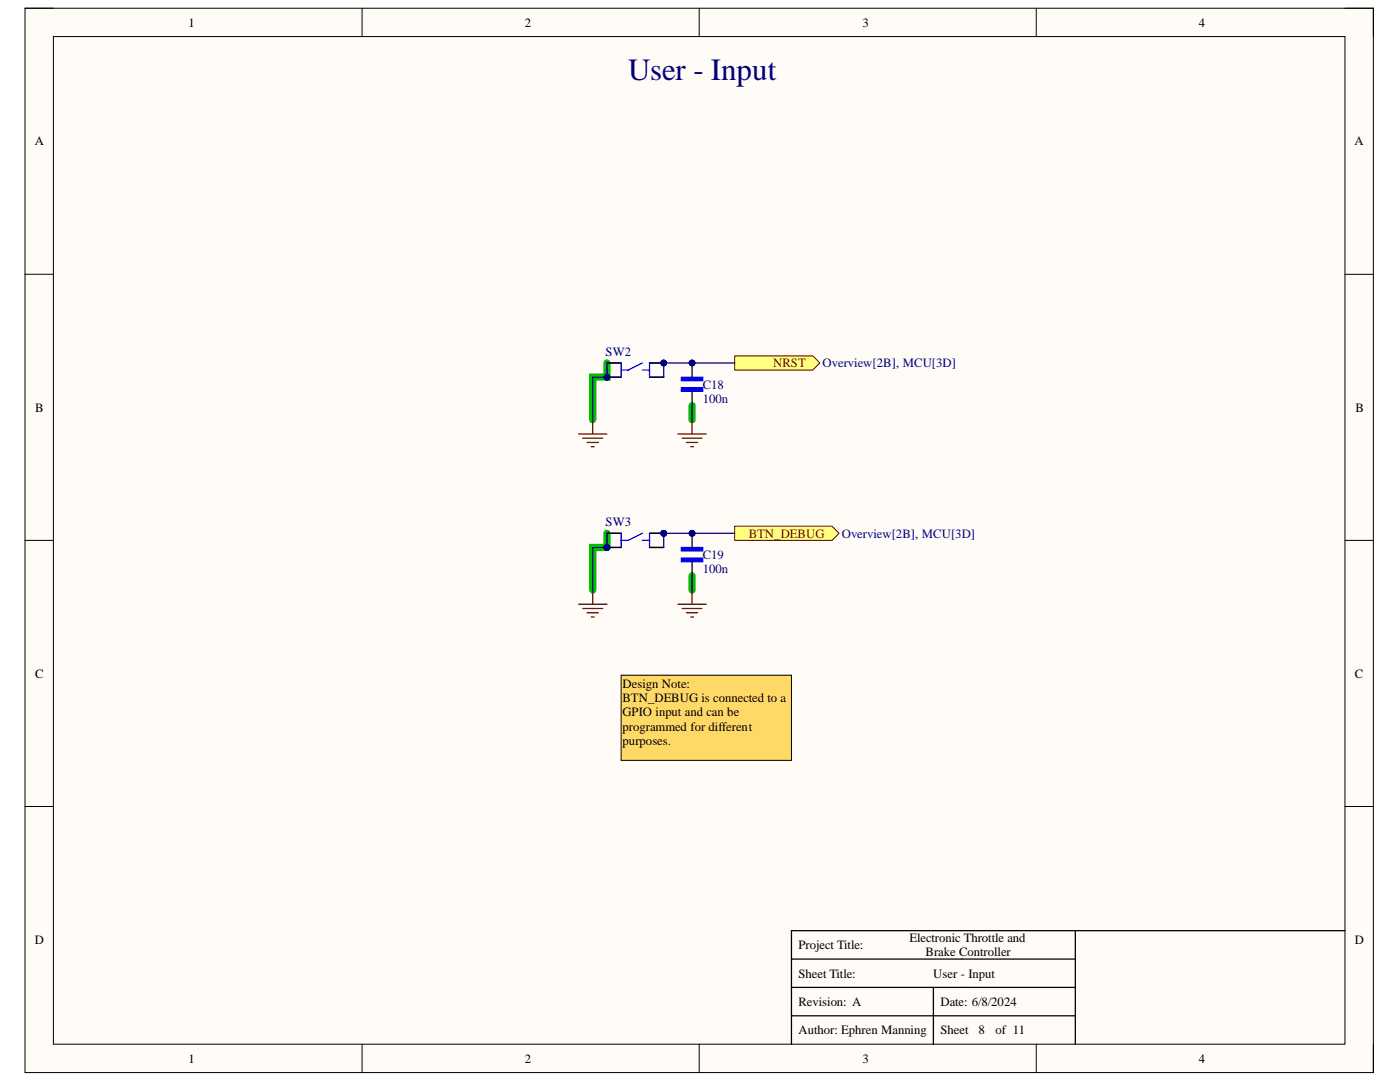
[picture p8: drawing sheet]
<svg xmlns="http://www.w3.org/2000/svg" width="279mm" height="216mm" viewBox="0 0 279 216" stroke-linecap="round" stroke-linejoin="round" font-family="sans-serif">
<path d="M5 1.6h269.1v212.4h-269.1z" fill-rule="evenodd" fill="#fffcf8"/>
<path d="M5 1.6h269.1v212.4h-269.1z" fill="none" stroke="#000" stroke-width=".2"/>
<path d="M10.7 7.3h257.7v201.1h-257.7z" fill-rule="evenodd" fill="#fffcf8"/>
<g fill="none" stroke="#000" stroke-width=".2">
<path d="M5 1.6h5.7M10.7 7.3h257.7v201.1h-257.7zM72.3 1.6v5.7M139.5 1.6v5.7M206.8 1.6v5.7M268.4 1.6h5.7v5.7M5 54.7h5.7M268.4 54.7h5.7M5 107.8h5.7M268.4 107.8h5.7M5 160.9h5.7M268.4 160.9h5.7"/>
<path d="M72.3 208.4v5.6M139.5 208.4v5.6M206.8 208.4v5.6M274.1 208.4v5.6"/>
</g>
<path d="M121.1 72.4v2.9h-2.8v8.5M138.1 80.9v2.9M121.1 106.4v2.8h-2.8v8.5M138.1 114.9v2.8" fill="none" stroke="#00be00" stroke-width="1.4"/>
<path d="M121.1 72.4h2.9M121.1 75.3h2.9M129.6 72.4h2.9M129.6 75.3h2.9M158 191.4h56.6M158 197h56.6M186.3 197v11.4M214.6 185.7v22.7M268.4 185.7h-110.4v22.7M158 202.7h56.6" fill="none" stroke="#000" stroke-width=".25"/>
<path d="M121.1 72.4h2.9v2.9h-2.9M128.2 72.4l-2.8 1.4h-1.4M128.2 73.8h1.4M132.5 72.4h-2.9v2.9h2.9" fill="none" stroke="#00f" stroke-width=".25"/>
<circle cx="121.1" cy="109.2" r=".57" fill="#000080"/>
<circle cx="121.1" cy="109.2" r=".57" fill="none" stroke="#000080" stroke-width=".2"/>
<circle cx="132.5" cy="106.4" r=".57" fill="#000080"/>
<circle cx="132.5" cy="106.4" r=".57" fill="none" stroke="#000080" stroke-width=".2"/>
<path d="M121.1 106.4h2.9v2.8h-2.9M128.2 106.4l-2.8 1.4h-1.4M128.2 107.8h1.4M132.5 106.4h-2.9v2.8h2.9" fill="none" stroke="#00f" stroke-width=".25"/>
<path d="M121.1 106.4h2.9M121.1 109.2h2.9" fill="none" stroke="#000" stroke-width=".25"/>
<circle cx="121.1" cy="109.2" r=".57" fill="#000080"/>
<circle cx="121.1" cy="109.2" r=".57" fill="none" stroke="#000080" stroke-width=".2"/>
<path d="M129.6 106.4h2.9" fill="none" stroke="#000" stroke-width=".25"/>
<circle cx="132.5" cy="106.4" r=".57" fill="#000080"/>
<circle cx="132.5" cy="106.4" r=".57" fill="none" stroke="#000080" stroke-width=".2"/>
<path d="M129.6 109.2h2.9" fill="none" stroke="#000" stroke-width=".25"/>
<path d="M136 77.4h4.2v.7h-4.2z" fill-rule="evenodd" fill="#00f"/>
<path d="M136 77.4h4.2v.7h-4.2z" fill="none" stroke="#00f" stroke-width=".25"/>
<path d="M136 75.3h4.2v.7h-4.2z" fill-rule="evenodd" fill="#00f"/>
<path d="M136 75.3h4.2v.7h-4.2z" fill="none" stroke="#00f" stroke-width=".25"/>
<path d="M138.1 78.1v2.8" fill="none" stroke="#000" stroke-width=".25"/>
<g fill="none" stroke="#800000" stroke-width=".25">
<path d="M115.5 86.6h5.6M116.3 87.4h4M117.2 88.3h2.2M118 89.1h.6M118.3 83.8v2.8M135.3 86.6h5.7M136.1 87.4h4M137 88.3h2.3M137.8 89.1h.6M138.1 83.8v2.8M118.3 117.7v2.9M115.5 120.6h5.6"/>
<path d="M116.3 121.4h4M117.2 122.3h2.2M118 123.1h.6"/>
</g>
<path d="M136 111.4h4.2v.7h-4.2z" fill-rule="evenodd" fill="#00f"/>
<path d="M136 111.4h4.2v.7h-4.2z" fill="none" stroke="#00f" stroke-width=".25"/>
<path d="M136 109.2h4.2v.7h-4.2z" fill-rule="evenodd" fill="#00f"/>
<path d="M136 109.2h4.2v.7h-4.2z" fill="none" stroke="#00f" stroke-width=".25"/>
<path d="M138.1 112.1v2.8" fill="none" stroke="#000" stroke-width=".25"/>
<path d="M138.1 117.7v2.9M135.3 120.6h5.7M136.1 121.4h4M137 122.3h2.3M137.8 123.1h.6" fill="none" stroke="#800000" stroke-width=".25"/>
<path d="M146.6 71h15.6l1.4 1.4-1.4 1.4h-15.6z" fill-rule="evenodd" fill="#ffff80"/>
<path d="M146.6 71h15.6l1.4 1.4-1.4 1.4h-15.6z" fill="none" stroke="#800000" stroke-width=".2"/>
<path d="M146.6 105h19.4l1.5 1.4-1.5 1.4h-19.4z" fill-rule="evenodd" fill="#ffff80"/>
<path d="M146.6 105h19.4l1.5 1.4-1.5 1.4h-19.4z" fill="none" stroke="#800000" stroke-width=".2"/>
<path d="M132.5 106.4v2.8" fill="none" stroke="#000080" stroke-width=".25"/>
<circle cx="132.5" cy="106.4" r=".57" fill="#000080"/>
<circle cx="132.5" cy="106.4" r=".57" fill="none" stroke="#000080" stroke-width=".2"/>
<path d="M121.1 106.4v2.8" fill="none" stroke="#000080" stroke-width=".25"/>
<circle cx="121.1" cy="109.2" r=".57" fill="#000080"/>
<circle cx="121.1" cy="109.2" r=".57" fill="none" stroke="#000080" stroke-width=".2"/>
<path d="M146.6 72.4h-14.1v2.9M138.1 80.9v2.9M121.1 109.2h-2.8v8.5" fill="none" stroke="#000080" stroke-width=".25"/>
<circle cx="121.1" cy="109.2" r=".57" fill="#000080"/>
<circle cx="121.1" cy="109.2" r=".57" fill="none" stroke="#000080" stroke-width=".2"/>
<path d="M132.5 106.4h14.1" fill="none" stroke="#000080" stroke-width=".25"/>
<circle cx="132.5" cy="106.4" r=".57" fill="#000080"/>
<circle cx="132.5" cy="106.4" r=".57" fill="none" stroke="#000080" stroke-width=".2"/>
<path d="M121.1 72.4v2.9h-2.8v8.5M138.1 114.9v2.8" fill="none" stroke="#000080" stroke-width=".25"/>
<path d="M124 134.7h33.9v17h-33.9z" fill-rule="evenodd" fill="#ffd966"/>
<path d="M124 134.7h33.9v17h-33.9z" fill="none" stroke="#000" stroke-width=".2"/>
<text font-size="6.2" fill="#000080" x="125.3" y="15.9">User - Input</text>
<g font-size="3.9" fill="#000080">
<text x="137.6" y="74.7">PIC1802</text>
<text x="137.6" y="108.5">PIC1902</text>
</g>
<g font-size="2.5">
<text x="37.6" y="5.3">1</text>
<text x="104.7" y="5.3">2</text>
<text x="172.1" y="5.3">3</text>
<text x="239.3" y="5.3">4</text>
<text x="6.9" y="29">A</text>
<text x="270.3" y="29">A</text>
<text x="7" y="82.1">B</text>
<text x="270.5" y="82.1">B</text>
<text x="7" y="135.2">C</text>
<text x="124.2" y="137.3">Design Note:</text>
<text x="270.4" y="135.2">C</text>
<text x="124.2" y="140.1">BTN_DEBUG is connected to a</text>
<text x="124.2" y="142.9">GPIO input and can be</text>
<text x="124.2" y="145.8">programmed for different</text>
<text x="124.2" y="148.6">purposes.</text>
<text x="6.9" y="188.3">D</text>
<text x="159.4" y="189.4">Project Title:</text>
<text x="181.5" y="188">Electronic Throttle and</text>
<text x="184.7" y="190.8">Brake Controller</text>
<text x="270.4" y="188.3">D</text>
<text x="159.4" y="195.1">Sheet Title:</text>
<text x="186.2" y="195.1">User - Input</text>
<text x="159.4" y="200.7">Revision: A</text>
<text x="187.7" y="200.7">Date: 6/8/2024</text>
<text x="159.4" y="206.4">Author: Ephren Manning</text>
<text x="187.7" y="206.4">Sheet</text>
<text x="195.3" y="206.4">8</text>
<text x="198.7" y="206.4">of 11</text>
<text x="37.6" y="212.1">1</text>
<text x="104.7" y="212.1">2</text>
<text x="172.1" y="212.1">3</text>
<text x="239.3" y="212.1">4</text>
</g>
<g font-size="2.5" fill="#000080">
<text x="120.9" y="71">SW2</text>
<text x="140.2" y="77.5">C18</text>
<text x="164.2" y="73.3">Overview[2B], MCU[3D]</text>
<text x="140.2" y="80.3">100n</text>
<text x="120.9" y="105">SW3</text>
<text x="168" y="107.3">Overview[2B], MCU[3D]</text>
<text x="140.2" y="111.5">C19</text>
<text x="140.2" y="114.3">100n</text>
</g>
<g font-size="2.5" fill="#800000">
<text x="154.3" y="73.3">NRST</text>
<text x="149.5" y="107.3">BTN_DEBUG</text>
</g>
<g font-size="1.1" fill="#000080">
<text x="120.7" y="75.5">PISW202</text>
<text x="129.1" y="72.7">PISW204</text>
</g>
</svg>
